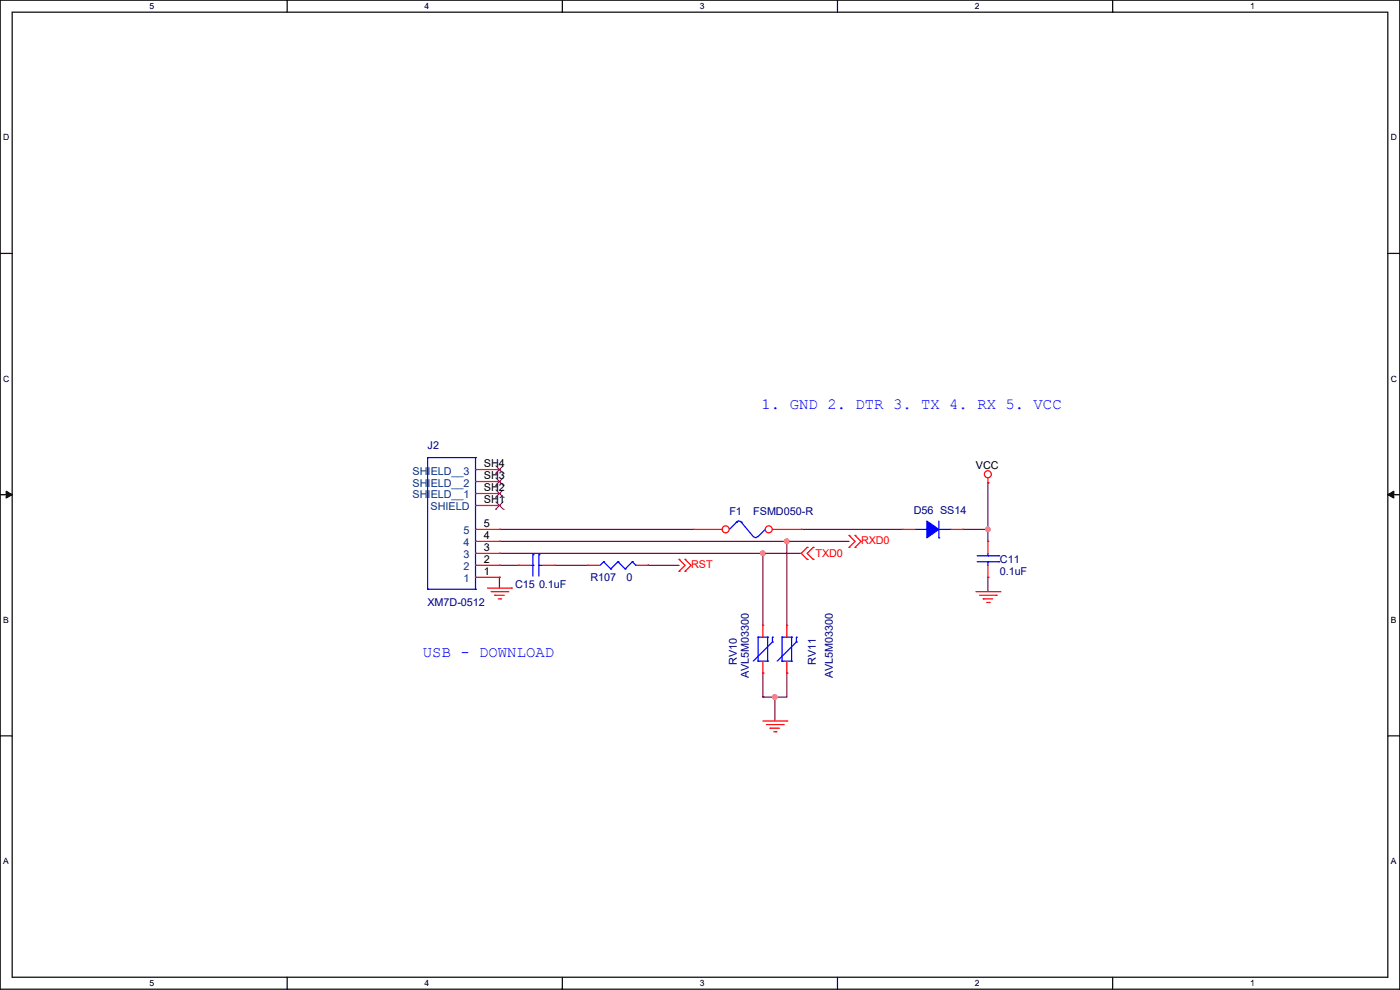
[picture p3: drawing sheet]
<svg xmlns="http://www.w3.org/2000/svg" width="297mm" height="210mm" viewBox="0 0 297 210" stroke-linecap="round" stroke-linejoin="round" font-family="sans-serif">
<path d="M0 0h297v209.8h-297zM2.6 2.6h291.8v204.7h-291.8z" fill="none" stroke="#000" stroke-width=".25"/>
<g fill="#fff">
<path d="M31.7 .3h1v2h-1z"/>
<path d="M31.7 207.6h1v1.9h-1z"/>
</g>
<path d="M60.9 0v2.6M60.9 207.3v2.5" fill="none" stroke="#000" stroke-width=".25"/>
<g fill="#fff">
<path d="M90.1 .3h1v2h-1z"/>
<path d="M90.1 207.6h1v1.9h-1z"/>
</g>
<path d="M119.3 0v2.6M119.3 207.3v2.5" fill="none" stroke="#000" stroke-width=".25"/>
<g fill="#fff">
<path d="M148.5 .3h.9v2h-.9z"/>
<path d="M148.5 207.6h.9v1.9h-.9z"/>
</g>
<path d="M177.7 0v2.6M177.7 207.3v2.5" fill="none" stroke="#000" stroke-width=".25"/>
<g fill="#fff">
<path d="M206.8 .3h1v2h-1z"/>
<path d="M206.8 207.6h1v1.9h-1z"/>
</g>
<path d="M236.1 0v2.6M236.1 207.3v2.5" fill="none" stroke="#000" stroke-width=".25"/>
<g fill="#fff">
<path d="M265.2 .3h1v2h-1z"/>
<path d="M265.2 207.6h1v1.9h-1z"/>
<path d="M.7 28.2h1.2v1.9h-1.2z"/>
<path d="M295.1 28.2h1.2v1.9h-1.2z"/>
<path d="M.7 79.3h1.2v2h-1.2z"/>
<path d="M295.1 79.3h1.2v2h-1.2z"/>
</g>
<path d="M0 53.8h2.6M294.4 53.8h2.6" fill="none" stroke="#000" stroke-width=".25"/>
<g fill="#fff">
<path d="M.7 130.5h1.2v2h-1.2z"/>
<path d="M295.1 130.5h1.1v2h-1.1z"/>
</g>
<path d="M0 104.9h2.6M294.4 104.9h2.6" fill="none" stroke="#000" stroke-width=".25"/>
<path d="M1.3 104.2l1.3 .7-1.3 .8zM294.4 104.9l1.3-.7v1.5z" fill="#000" stroke="#000" stroke-width=".21"/>
<g fill="#fff">
<path d="M.7 181.7h1.2v2h-1.2z"/>
<path d="M295.1 181.7h1.1v2h-1.1z"/>
</g>
<path d="M0 156.1h2.6M294.4 156.1h2.6" fill="none" stroke="#000" stroke-width=".25"/>
<g fill="none" stroke="#800040" stroke-width=".25">
<path d="M106 117.4h.1M106 114.9h.1M106 119.9h.1M106 112.3h.1M106 119.9h4M106 112.3h41.1M106 117.4h64M106 114.9h74.1M117.6 119.9h.1M117.6 119.9h7.2M137.5 119.9h.1M137.5 119.9h6.6"/>
<path d="M161.8 117.4h.1M161.8 117.4v15.2M166.9 114.9h.1M166.9 114.9v17.7M170 112.3h.1M170 112.3h21.6M204.3 112.3h.1M204.3 112.3h5.3M209.6 102.4h.1M209.6 112.3h.1M209.6 102.4v12.5M106 122.5h.1"/>
<path d="M106 122.5v2.3M209.6 122.5h.1M209.6 122.5v3M161.8 142.8h.1M161.8 147.9h.1M161.8 142.8v5.1M164.4 147.9h.1M164.4 147.9v5.1M166.9 142.8h.1M166.9 142.8v5.1h-5.1"/>
</g>
<g fill="#f0f" stroke="#f0f" stroke-width=".25">
<circle cx="209.6" cy="112.3" r=".49"/>
<circle cx="161.8" cy="117.4" r=".49"/>
<circle cx="166.9" cy="114.8" r=".49"/>
<circle cx="164.4" cy="147.8" r=".49"/>
</g>
<g fill="none" stroke="#f00" stroke-width=".25">
<path d="M100.9 99.6h5.1M106 99.6h.1M100.9 107.2h5.1M100.9 102.2h5.1M100.9 104.7h5.1M100.9 119.9h5.1M100.9 117.4h5.1M100.9 114.9h5.1M100.9 112.3h5.1M106 107.2h.1M106 102.2h.1M106 104.7h.1"/>
<path d="M106 119.9h.1M106 117.4h.1M106 114.9h.1M106 112.3h.1M144.1 118.7h.1M144.1 118.7l1.2 1.2-1.2 1.3M145.3 118.7h.1M145.3 118.7l1.3 1.2-1.3 1.3M171.2 116.1h.1M171.2 118.7h.1M171.2 116.1l-1.2 1.3 1.2 1.3M172.5 118.7h.1"/>
<path d="M172.5 116.1h.1M172.5 116.1l-1.3 1.3 1.3 1.3M180.1 116.1h.1M180.1 113.6h.1M180.1 113.6l1.3 1.3-1.3 1.2M181.4 116.1h.1M181.4 113.6h.1M181.4 113.6l1.3 1.3-1.3 1.2M191.6 112.3h.1M191.6 112.3h2.5M201.7 112.3h2.6M204.3 112.3h.1"/>
<path d="M209.6 102.4h.1M209.6 101.4v1M100.9 122.5h5.1M103.4 124.8h5.1M104.2 125.5h3.5M104.9 126.3h.1M104.9 126.3h2.1M105.7 127h.5M106 122.5h.1M106.2 127h.1M107.7 125.5h.1M108.5 124.8h.1"/>
<path d="M144.1 121.2h.1M145.3 121.2h.1M161.8 132.6h.1M161.8 132.6v2.6M166.9 132.6h.1M166.9 132.6v2.6M207.1 125.5h5M207.8 126.3h3.6M208.6 127h.1M208.6 127h2M209.3 127.8h.5M209.8 127.8h.1"/>
<path d="M211.4 126.3h.1M212.1 125.5h.1M161.8 142.8h.1M161.8 153h5.1M161.8 140.3v2.5M162.6 153.7h3.6M163.4 154.5h.1M163.4 154.5h2M164.1 155.2h.5M164.6 155.2h.1M166.2 153.7h.1M166.9 153h.1"/>
<path d="M166.9 142.8h.1M166.9 140.3v2.5"/>
<circle cx="209.6" cy="100.6" r=".74"/>
</g>
<g fill="none" stroke="#00f" stroke-width=".25">
<path d="M90.7 97.1h.1M90.7 97.1v27.9M90.7 97.1h10.2M100.9 97.1h.1M100.9 99.6h.1M100.9 97.1v27.9M100.9 119.9h.1M100.9 117.4h.1M100.9 114.9h.1M100.9 107.2h.1M100.9 112.3h.1M100.9 104.7h.1"/>
<path d="M100.9 102.2h.1M156.2 110.7a.74 .74 0 0 1 1.1 .1M156.3 110.8h.1M156.3 110.8l-1.6 1.5M157.3 110.8h.1M157.3 110.8l2.5 3M160.7 113.8a.49 .49 0 0 1-.8 0M162.3 112.3h.1M162.3 112.3l-1.5 1.5M194.1 112.3h2.5M196.6 112.3h.1M199.2 114.1h.1"/>
<path d="M199.2 110.5v3.6M199.2 112.3h2.5M201.7 112.3h.1M90.7 125h.1M90.7 125h10.2M100.9 125h.1M100.9 122.5h.1M160.8 135.2h.1M160.8 135.2v5.1M160.8 135.2h2.1M162.9 135.2h.1M162.9 135.2v5.1"/>
<path d="M163.9 136.2h.1M163.9 135.2h.1M163.9 136.2l-4.1 4.1M163.9 135.2v1M165.9 135.2h.1M165.9 135.2h2M165.9 135.2v5.1M167.9 135.2h.1M167.9 135.2v5.1M169 136.2h.1M169 135.2h.1M169 136.2l-4.1 4.1"/>
<path d="M169 135.2v1M160.8 140.3h.1M160.8 140.3h2.1M162.9 140.3h.1M165.9 140.3h.1M165.9 140.3h2M167.9 140.3h.1"/>
</g>
<g fill="none" stroke="#804000" stroke-width=".21">
<path d="M105.2 98.8l1.6 1.6M106.7 98.8l-1.5 1.6M105.2 108h.1M105.2 103h.1M105.2 105.5h.1M105.2 100.4h.1M105.2 106.5l1.6 1.5M105.2 101.4l1.6 1.6M105.2 103.9l1.6 1.6M106.7 106.5l-1.5 1.5M106.7 101.4l-1.5 1.6M106.7 103.9l-1.5 1.6"/>
<path d="M106.8 108h.1M106.8 103h.1M106.8 105.5h.1M106.8 100.4h.1"/>
</g>
<path d="M196.6 110.5l2.6 1.8-2.6 1.8z" fill-rule="evenodd" fill="#00f" stroke="#00f" stroke-width=".25"/>
<circle cx="153.9" cy="112.3" r=".74" fill="#fff" stroke="#f00" stroke-width=".25"/>
<path d="M147.1 112.3h.1M147.1 112.3h6.1" fill="none" stroke="#f00" stroke-width=".25"/>
<circle cx="163.1" cy="112.3" r=".74" fill="#fff" stroke="#f00" stroke-width=".25"/>
<g fill="none" stroke="#f00" stroke-width=".25">
<path d="M110 119.9h.1M110 119.9h2.6M115.1 119.9h2.5M117.6 119.9h.1M124.8 119.9h.1M124.8 119.9h2.5M134.9 119.9h2.6M137.5 119.9h.1M163.9 112.3h6.1M170 112.3h.1M209.6 114.9h.1M209.6 114.9v2.5"/>
<path d="M209.6 119.9v2.6M209.6 122.5h.1"/>
</g>
<g fill="none" stroke="#00f" stroke-width=".25">
<path d="M112.6 119.9h.5M113.1 119.9h.1M113.1 117.6h.1M113.1 117.6v4.6M114.3 117.6h.1M114.3 119.9h.1M114.3 119.9h.8M114.3 117.6v4.6M128.1 119.2h.1M128.1 119.2l-.8 .7M128.1 119.2l1.5 1.5M131.1 119.2h.1"/>
<path d="M131.1 119.2l-1.5 1.5M131.1 119.2l1.5 1.5M134.2 119.2h.1M134.2 119.2l-1.6 1.5M134.2 119.2l.7 .7M134.9 119.9h.1M207.3 119.2h4.6M207.3 117.9h4.6M209.6 117.9h.1M209.6 119.2h.1M209.6 117.4v.5M209.6 119.2v.7"/>
<path d="M211.9 119.2h.1M211.9 117.9h.1M129.6 120.7h.1M132.6 120.7h.1"/>
</g>
<g fill="#f0f" stroke="#f0f" stroke-width=".25">
<circle cx="209.6" cy="112.3" r=".49"/>
<circle cx="161.8" cy="117.4" r=".49"/>
<circle cx="166.9" cy="114.8" r=".49"/>
<circle cx="164.4" cy="147.8" r=".49"/>
</g>
<g font-size="3.3" fill="#00f">
<text x="161.6" y="86.7">1. GND 2. DTR 3. TX 4. RX 5. VCC</text>
<text x="89.7" y="139.3">USB - DOWNLOAD</text>
</g>
<g font-size="2.3" fill="#000080">
<text x="90.7" y="95.3">J2</text>
<text x="154.7" y="109.3">F1</text>
<text x="159.8" y="109.3">FSMD050-R</text>
<text x="193.8" y="109">D56 SS14</text>
<text x="212.1" y="119.5">C11</text>
<text x="109.3" y="124.8">C15 0.1uF</text>
<text x="125.3" y="123.3">R107</text>
<text x="132.9" y="123.3">0</text>
<text x="212.1" y="122">0.1uF</text>
<text x="90.7" y="128.6">XM7D-0512</text>
<text x="156.3" y="141" transform="rotate(-90 156.3 141)">RV10</text>
<text x="158.9" y="143.8" transform="rotate(-90 158.9 143.8)">AVL5M03300</text>
<text x="173.1" y="141" transform="rotate(-90 173.1 141)">RV11</text>
<text x="176.7" y="143.8" transform="rotate(-90 176.7 143.8)">AVL5M03300</text>
</g>
<g font-size="2.3" fill="#004080">
<text x="87.5" y="100.7">SHIELD__3</text>
<text x="87.5" y="103.2">SHIELD__2</text>
<text x="87.5" y="105.7">SHIELD__1</text>
<text x="91.4" y="108.3">SHIELD</text>
<text x="98.3" y="113.4">5</text>
<text x="98.3" y="118.4">3</text>
<text x="98.3" y="115.9">4</text>
<text x="98.3" y="123.5">1</text>
<text x="98.3" y="121">2</text>
</g>
<g font-size="2.3">
<text x="102.7" y="101.6">SH3</text>
<text x="102.7" y="99.1">SH4</text>
<text x="207.1" y="99.4">VCC</text>
<text x="102.7" y="106.7">SH1</text>
<text x="102.7" y="104.1">SH2</text>
<text x="102.7" y="111.8">5</text>
<text x="102.7" y="119.4">2</text>
<text x="102.7" y="116.8">3</text>
<text x="102.7" y="114.3">4</text>
<text x="102.7" y="121.9">1</text>
</g>
<g font-size="2.3" fill="#f00">
<text x="173" y="118.2">TXD0</text>
<text x="182.7" y="115.4">RXD0</text>
<text x="146.6" y="120.5">RST</text>
</g>
<g font-size="1.8">
<text x="31.7" y="1.9">5</text>
<text x="90.1" y="1.9">4</text>
<text x="148.5" y="1.9">3</text>
<text x="206.8" y="1.9">2</text>
<text x="265.2" y="1.9">1</text>
<text x=".7" y="29.8">D</text>
<text x="295.1" y="29.8">D</text>
<text x=".7" y="80.9">C</text>
<text x="295.1" y="80.9">C</text>
<text x=".7" y="132.1">B</text>
<text x="295.1" y="132.1">B</text>
<text x=".7" y="183.3">A</text>
<text x="295.1" y="183.3">A</text>
<text x="31.7" y="209.2">5</text>
<text x="90.1" y="209.2">4</text>
<text x="148.5" y="209.2">3</text>
<text x="206.8" y="209.2">2</text>
<text x="265.2" y="209.2">1</text>
</g>
</svg>
